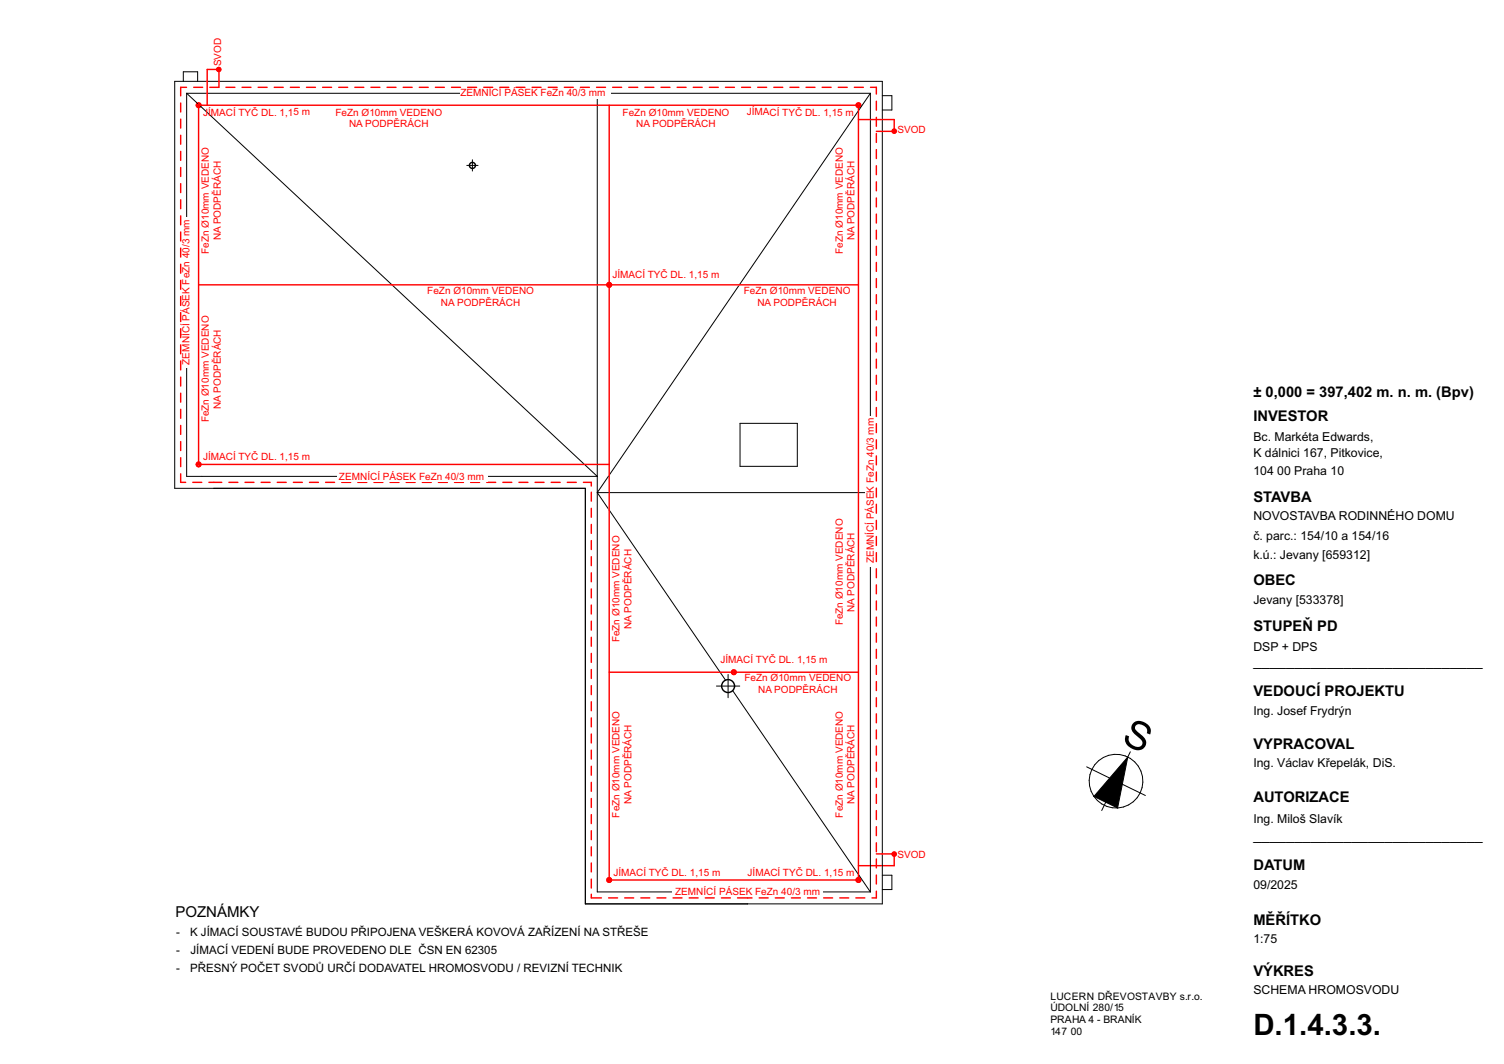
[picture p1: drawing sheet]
<svg xmlns="http://www.w3.org/2000/svg" width="420mm" height="297mm" viewBox="0 0 420 297" stroke-linecap="round" stroke-linejoin="round" font-family="sans-serif">
<g fill="none" stroke="#000" stroke-width=".28">
<path d="M303.5 214.1l16.4 7.9M314.9 211.3l-2.8 14.2-6.6-3.2zM315.6 209.9l-7.9 16.3"/>
<circle cx="311.7" cy="218.1" r="7.5"/>
</g>
<path d="M314.9 211.3l-2.8 14.2-6.6-3.2z" fill="#000"/>
<path d="M39.6 9.4h242v271.1h-242z" fill-rule="evenodd" fill="#fff"/>
<!-- layer: TZB - kanalizace -->
<g fill="none" stroke="#f00" stroke-width=".4">
<circle cx="61.1" cy="19.4" r=".57"/>
<circle cx="55.5" cy="29.4" r=".66"/>
<circle cx="239.7" cy="29.4" r=".66"/>
<circle cx="249.7" cy="36.6" r=".57"/>
<circle cx="170.1" cy="79.5" r=".66"/>
<circle cx="55.5" cy="129.6" r=".66"/>
<circle cx="204.9" cy="187.6" r=".66"/>
<circle cx="249.7" cy="238.4" r=".57"/>
<circle cx="170.1" cy="245.6" r=".66"/>
<circle cx="239.7" cy="245.6" r=".66"/>
</g>
<g fill="#f00">
<path d="M239.2 245.3l.5-.3v1.3a.66 .66 0 0 1-.5-1z" fill-rule="evenodd"/>
<path d="M239.7 245a.66 .66 0 0 1 .7 .6 .66 .66 0 0 1-.7 .7z" fill-rule="evenodd"/>
<path d="M239.2 29l.5-.3v1.3a.66 .66 0 0 1-.5-1z" fill-rule="evenodd"/>
<path d="M239.7 28.7a.66 .66 0 0 1 .7 .7 .66 .66 0 0 1-.7 .6z" fill-rule="evenodd"/>
<path d="M54.9 129.3l.6-.3v1.3a.66 .66 0 0 1-.6-1z" fill-rule="evenodd"/>
<path d="M55.5 129a.66 .66 0 0 1 .6 .6 .66 .66 0 0 1-.6 .7z" fill-rule="evenodd"/>
<path d="M55.1 28.8l.4-.1v1.3a.66 .66 0 0 1-.7-.5 .66 .66 0 0 1 .3-.7z" fill-rule="evenodd"/>
<path d="M55.5 28.7a.66 .66 0 0 1 .6 .7 .66 .66 0 0 1-.6 .6z" fill-rule="evenodd"/>
<path d="M169.6 79.2l.5-.3v1.3a.66 .66 0 0 1-.5-1z" fill-rule="evenodd"/>
<path d="M170.1 78.9a.66 .66 0 0 1 .7 .6 .66 .66 0 0 1-.7 .7z" fill-rule="evenodd"/>
<path d="M169.6 245.3l.5-.3v1.3a.66 .66 0 0 1-.5-1z" fill-rule="evenodd"/>
<path d="M170.1 245a.66 .66 0 0 1 .7 .6 .66 .66 0 0 1-.7 .7z" fill-rule="evenodd"/>
<path d="M204.4 187.3l.5-.3v1.3a.66 .66 0 0 1-.5-1z" fill-rule="evenodd"/>
<path d="M204.9 187a.66 .66 0 0 1 .7 .6 .66 .66 0 0 1-.7 .7z" fill-rule="evenodd"/>
<circle cx="249.7" cy="238.4" r=".57"/>
<circle cx="249.7" cy="36.6" r=".57"/>
<circle cx="61.1" cy="19.4" r=".57"/>
</g>
<!-- layer: TZB - kanalizace -->
<g fill="none" stroke="#000" stroke-width=".4">
<circle cx="131.9" cy="46.2" r=".84"/>
<circle cx="203.3" cy="191.5" r="1.8"/>
</g>
<g fill="none" stroke="#f00" stroke-width=".4">
<path d="M60.5 19.4h-2.6v10M61.1 19.4v5M50.5 28.8v2.5M50.5 33.3v2.5M50.5 37.8v2.5M52.1 24.4h-1.6v2.4M54.1 24.4h2.5M55.5 29.1v100.5h114.6M55.5 29.4h184.2v216.2h-69.6v-216.2M58.6 24.4h2.5M63.1 24.4h2.5M67.6 24.4h2.5"/>
<path d="M72.1 24.4h2.5M76.6 24.4h2.5M81.1 24.4h2.5M85.6 24.4h2.5M90.1 24.4h2.5M94.6 24.4h2.5M99.1 24.4h2.5M103.6 24.4h2.5M108.1 24.4h2.5M112.6 24.4h2.5M117.1 24.4h2.5M121.6 24.4h2.5"/>
<path d="M126.1 24.4h2.5M130.6 24.4h2.5M135.1 24.4h2.5M139.6 24.4h2.5M144.1 24.4h2.5M148.6 24.4h2.5M153.1 24.4h2.5M157.6 24.4h2.5M162.1 24.4h2.5M166.6 24.4h2.5M171.1 24.4h2.5M175.6 24.4h2.5"/>
<path d="M180.1 24.4h2.5M184.6 24.4h2.5M189.1 24.4h2.5M193.6 24.4h2.5M198.1 24.4h2.5M202.6 24.4h2.5M207.1 24.4h2.5M211.6 24.4h2.5M216.1 24.4h2.5M220.6 24.4h2.5M225.1 24.4h2.5M229.6 24.4h2.5"/>
<path d="M234.1 24.4h2.5M238.6 24.4h2.5M239.7 33.4h10v2.6M243.1 24.4h1.6v1.9M244.7 28.3v2.5M244.7 32.8v2.5M244.7 37.3v2.5M244.7 36.7h5M50.5 42.3v2.5M50.5 46.8v2.5M50.5 51.3v2.5M50.5 55.8v2.5"/>
<path d="M244.7 41.8v2.5M244.7 46.3v2.5M244.7 50.8v2.5M244.7 55.3v2.5M244.7 59.8v2.5M50.5 60.3v2.5M50.5 64.8v2.5M50.5 69.3v2.5M50.5 73.8v2.5M50.5 78.3v2.5M55.5 79.5h184.2M244.7 64.3v2.5"/>
<path d="M244.7 68.8v2.5M244.7 73.3v2.5M244.7 77.8v2.5M50.5 82.8v2.5M50.5 87.3v2.5M50.5 91.8v2.5M50.5 96.3v2.5M244.7 82.3v2.5M244.7 86.8v2.5M244.7 91.3v2.5M244.7 95.8v2.5M50.5 100.8v2.5"/>
<path d="M50.5 105.3v2.5M50.5 109.8v2.5M50.5 114.3v2.5M50.5 118.8v2.5M244.7 100.3v2.5M244.7 104.8v2.5M244.7 109.3v2.5M244.7 113.8v2.5M244.7 118.3v2.5M50.5 132.3v2.3h1.3M50.5 123.3v2.5M50.5 127.8v2.5"/>
<path d="M53.8 134.6h2.5M58.3 134.6h3.6M63.9 134.6h2.5M68.4 134.6h2.5M72.9 134.6h2.5M77.4 134.6h2.5M81.9 134.6h2.5M86.4 134.6h2.5M90.9 134.6h2.5M95.4 134.6h2.5M99.9 134.6h2.5M104.4 134.6h2.5"/>
<path d="M108.9 134.6h2.5M113.4 134.6h2.5M117.9 134.6h2.5M122.4 134.6h2.5M126.9 134.6h2.5M131.4 134.6h2.5M135.9 134.6h2.5M140.4 134.6h2.5M144.9 134.6h2.5M149.4 134.6h2.5M153.9 134.6h2.5M158.4 134.6h2.5"/>
<path d="M162.9 134.6h2.2v1.1M165.1 137.4v2.5M244.7 122.8v2.5M244.7 127.3v2.5M244.7 131.8v2.5M244.7 136.3v2.5M165.1 141.9v2.5M165.1 146.4v2.5M165.1 150.9v2.5M165.1 155.4v2.5M165.1 159.9v2.5M244.7 140.8v2.5"/>
<path d="M244.7 145.3v2.5M244.7 149.8v2.5M244.7 154.3v2.5M244.7 158.8v2.5M165.1 164.4v2.5M165.1 168.9v2.5M165.1 173.4v2.5M165.1 177.9v2.5M244.7 163.3v2.5M244.7 167.8v2.5M244.7 172.3v2.5M244.7 176.8v2.5"/>
<path d="M165.1 182.4v2.5M165.1 186.9v2.5M165.1 191.4v2.5M165.1 195.9v2.5M170.1 187.6h69.6M244.7 181.3v2.5M244.7 185.8v2.5M244.7 190.3v2.5M244.7 194.8v2.5M244.7 199.3v2.5M165.1 200.4v2.5M165.1 204.9v2.5"/>
<path d="M165.1 209.4v2.5M165.1 213.9v2.5M165.1 218.4v2.5M244.7 203.8v2.5M244.7 208.3v2.5M244.7 212.8v2.5M244.7 217.3v2.5M165.1 222.9v2.5M165.1 227.4v2.5M165.1 231.9v2.5M165.1 236.4v2.5M244.7 221.8v2.5"/>
<path d="M244.7 226.3v2.5M244.7 230.8v2.5M244.7 235.3v2.5M244.7 239.8v2.5M244.7 238.4h5M249.7 239v2.6h-10M165.1 249.6v1h2.9M165.1 240.9v2.5M165.1 245.4v2.5M170 250.6h2.5M174.5 250.6h2.5M179 250.6h2.5"/>
<path d="M183.5 250.6h2.5M188 250.6h2.5M192.5 250.6h2.5M197 250.6h2.5M201.5 250.6h2.5M206 250.6h4M212 250.6h2.5M216.5 250.6h2.5M221 250.6h2.5M225.5 250.6h2.5M230 250.6h2.5M234.5 250.6h2.5"/>
<path d="M239 250.6h2.5M244.7 244.3v2.5M244.7 248.8v1.8h-1.2"/>
</g>
<g fill="none" stroke="#000" stroke-width=".28">
<path d="M48.8 22.7h197.6v229.6h-82.9v-116h-114.7zM51.2 22.7v-2.7h4v2.7M52.1 26h191M52.1 26l114.7 107h-114.7zM166.8 26v223h76.3M243.1 26v223M243.1 26l-76.3 111.5M246.4 26.7h2.7v4h-2.7M130.3 46.2h3.2M131.9 44.6v3.1M206.7 118.2h16v12h-16zM166.8 137.5h76.3"/>
<path d="M166.8 137.5l35.8 52.4M200.1 191.5h6.5M203.3 188.3v6.5M204.6 192.8l38.5 56.2M246.4 244.3h2.7v4h-2.7"/>
</g>
<g fill="#fff">
<path d="M51.2 60.6h2.4v42.1h-2.4z" fill-rule="evenodd"/>
<path d="M128.6 25.1h42.1v2.3h-42.1z" fill-rule="evenodd"/>
<path d="M94.3 132.1h42v2.3h-42z" fill-rule="evenodd"/>
<path d="M187.8 247.8h42v2.3h-42z" fill-rule="evenodd"/>
<path d="M241.6 116h2.4v42.1h-2.4z" fill-rule="evenodd"/>
</g>
<text font-size="11" x="312.9" y="207.2" transform="rotate(26 312.9 207.2)">S</text>
<text font-size="8.2" x="350" y="289">D.1.4.3.3.</text>
<text font-size="4.2" x="49" y="256.1">POZNÁMKY</text>
<g font-size="4.1">
<text x="350" y="110.8">± 0,000 = 397,402 m. n. m. (Bpv)</text>
<text x="350" y="117.6">INVESTOR</text>
<text x="350" y="140.1">STAVBA</text>
<text x="350" y="163.2">OBEC</text>
<text x="350" y="176.2">STUPEŇ PD</text>
<text x="350" y="186">____________________________</text>
<text x="350" y="194.2">VEDOUCÍ PROJEKTU</text>
<text x="350" y="209">VYPRACOVAL</text>
<text x="350" y="223.9">AUTORIZACE</text>
<text x="350" y="234.5">____________________________</text>
<text x="350" y="242.8">DATUM</text>
<text x="350" y="258.1">MĚŘÍTKO</text>
<text x="350" y="272.4">VÝKRES</text>
</g>
<g font-size="3.4">
<text x="350" y="123.1">Bc. Markéta Edwards,</text>
<text x="350" y="127.5">K dálnici 167, Pitkovice,</text>
<text x="350" y="132.5">104</text>
<text x="356.7" y="132.5">00 Praha 10</text>
<text x="350" y="145.2">NOVOSTAVBA RODINNÉHO DOMU</text>
<text x="350" y="150.6">č. parc.: 154/10 a 154/16</text>
<text x="350" y="156">k.ú.: Jevany [659312]</text>
<text x="350" y="168.7">Jevany [533378]</text>
<text x="350" y="181.7">DSP + DPS</text>
<text x="350" y="199.6">Ing. Josef Frydrýn</text>
<text x="350" y="214.2">Ing. Václav Křepelák, DiS.</text>
<text x="350" y="229.8">Ing. Miloš Slavík</text>
<text x="350" y="248.2">09/2025</text>
<text x="350" y="263.2">1:75</text>
<text x="350" y="277.5">SCHEMA HROMOSVODU</text>
</g>
<g font-size="3.2">
<text x="49.2" y="261.3">-</text>
<text x="53.1" y="261.3">K JÍMACÍ SOUSTAVÉ BUDOU PŘIPOJENA VEŠKERÁ KOVOVÁ ZAŘÍZENÍ NA STŘEŠE</text>
<text x="49.2" y="266.3">-</text>
<text x="53.2" y="266.3">JÍMACÍ VEDENÍ BUDE PROVEDENO DLE ČSN EN 62305</text>
<text x="49.2" y="271.2">-</text>
<text x="53.1" y="271.2">PŘESNÝ POČET SVODŮ URČÍ DODAVATEL HROMOSVODU / REVIZNÍ TECHNIK</text>
</g>
<g font-size="2.9">
<text x="293.4" y="279.1">LUCERN DŘEVOSTAVBY s.r.o.</text>
<text x="293.4" y="282.3">ÚDOLNÍ 280/15</text>
<text x="293.4" y="285.6">PRAHA 4 - BRANÍK</text>
<text x="293.4" y="288.8">147</text>
<text x="299" y="288.8">00</text>
</g>
<g font-size="2.8" fill="#f00">
<text x="61.7" y="18.5" transform="rotate(-90 61.7 18.5)">SVOD</text>
<text x="128.6" y="26.9">ZEMNÍCÍ PÁSEK FeZn 40/3 mm</text>
<text x="56.7" y="32.3">JÍMACÍ TYČ DL. 1,15 m</text>
<text x="93.7" y="32.3">FeZn Ø10mm VEDENO</text>
<text x="97.5" y="35.6">NA PODPĚRÁCH</text>
<text x="173.9" y="32.3">FeZn Ø10mm VEDENO</text>
<text x="177.7" y="35.6">NA PODPĚRÁCH</text>
<text x="208.6" y="32.2">JÍMACÍ TYČ DL. 1,15 m</text>
<text x="250.6" y="37.3">SVOD</text>
<text x="58.4" y="70.9" transform="rotate(-90 58.4 70.9)">FeZn Ø10mm VEDENO</text>
<text x="61.7" y="67.1" transform="rotate(-90 61.7 67.1)">NA PODPĚRÁCH</text>
<text x="235.3" y="70.9" transform="rotate(-90 235.3 70.9)">FeZn Ø10mm VEDENO</text>
<text x="238.6" y="67.1" transform="rotate(-90 238.6 67.1)">NA PODPĚRÁCH</text>
<text x="171" y="77.6">JÍMACÍ TYČ DL. 1,15 m</text>
<text x="119.3" y="82">FeZn Ø10mm VEDENO</text>
<text x="207.7" y="82">FeZn Ø10mm VEDENO</text>
<text x="123.1" y="85.3">NA PODPĚRÁCH</text>
<text x="211.5" y="85.3">NA PODPĚRÁCH</text>
<text x="53" y="101.8" transform="rotate(-90 53 101.8)">ZEMNÍCÍ PÁSEK FeZn 40/3 mm</text>
<text x="58.4" y="117.9" transform="rotate(-90 58.4 117.9)">FeZn Ø10mm VEDENO</text>
<text x="61.7" y="114.1" transform="rotate(-90 61.7 114.1)">NA PODPĚRÁCH</text>
<text x="56.7" y="128.5">JÍMACÍ TYČ DL. 1,15 m</text>
<text x="94.7" y="133.9">ZEMNÍCÍ PÁSEK FeZn 40/3 mm</text>
<text x="244" y="157.2" transform="rotate(-90 244 157.2)">ZEMNÍCÍ PÁSEK FeZn 40/3 mm</text>
<text x="238.6" y="170.8" transform="rotate(-90 238.6 170.8)">NA PODPĚRÁCH</text>
<text x="173" y="179.3" transform="rotate(-90 173 179.3)">FeZn Ø10mm VEDENO</text>
<text x="176.3" y="175.5" transform="rotate(-90 176.3 175.5)">NA PODPĚRÁCH</text>
<text x="235.3" y="174.6" transform="rotate(-90 235.3 174.6)">FeZn Ø10mm VEDENO</text>
<text x="201.2" y="185.1">JÍMACÍ TYČ DL. 1,15 m</text>
<text x="207.9" y="190.1">FeZn Ø10mm VEDENO</text>
<text x="211.7" y="193.4">NA PODPĚRÁCH</text>
<text x="176.3" y="224.4" transform="rotate(-90 176.3 224.4)">NA PODPĚRÁCH</text>
<text x="238.6" y="224.4" transform="rotate(-90 238.6 224.4)">NA PODPĚRÁCH</text>
<text x="173" y="228.2" transform="rotate(-90 173 228.2)">FeZn Ø10mm VEDENO</text>
<text x="235.3" y="228.2" transform="rotate(-90 235.3 228.2)">FeZn Ø10mm VEDENO</text>
<text x="250.6" y="239.6">SVOD</text>
<text x="171.3" y="244.5">JÍMACÍ TYČ DL. 1,15 m</text>
<text x="208.8" y="244.5">JÍMACÍ TYČ DL. 1,15 m</text>
<text x="188.5" y="249.9">ZEMNÍCÍ PÁSEK FeZn 40/3 mm</text>
</g>
</svg>
